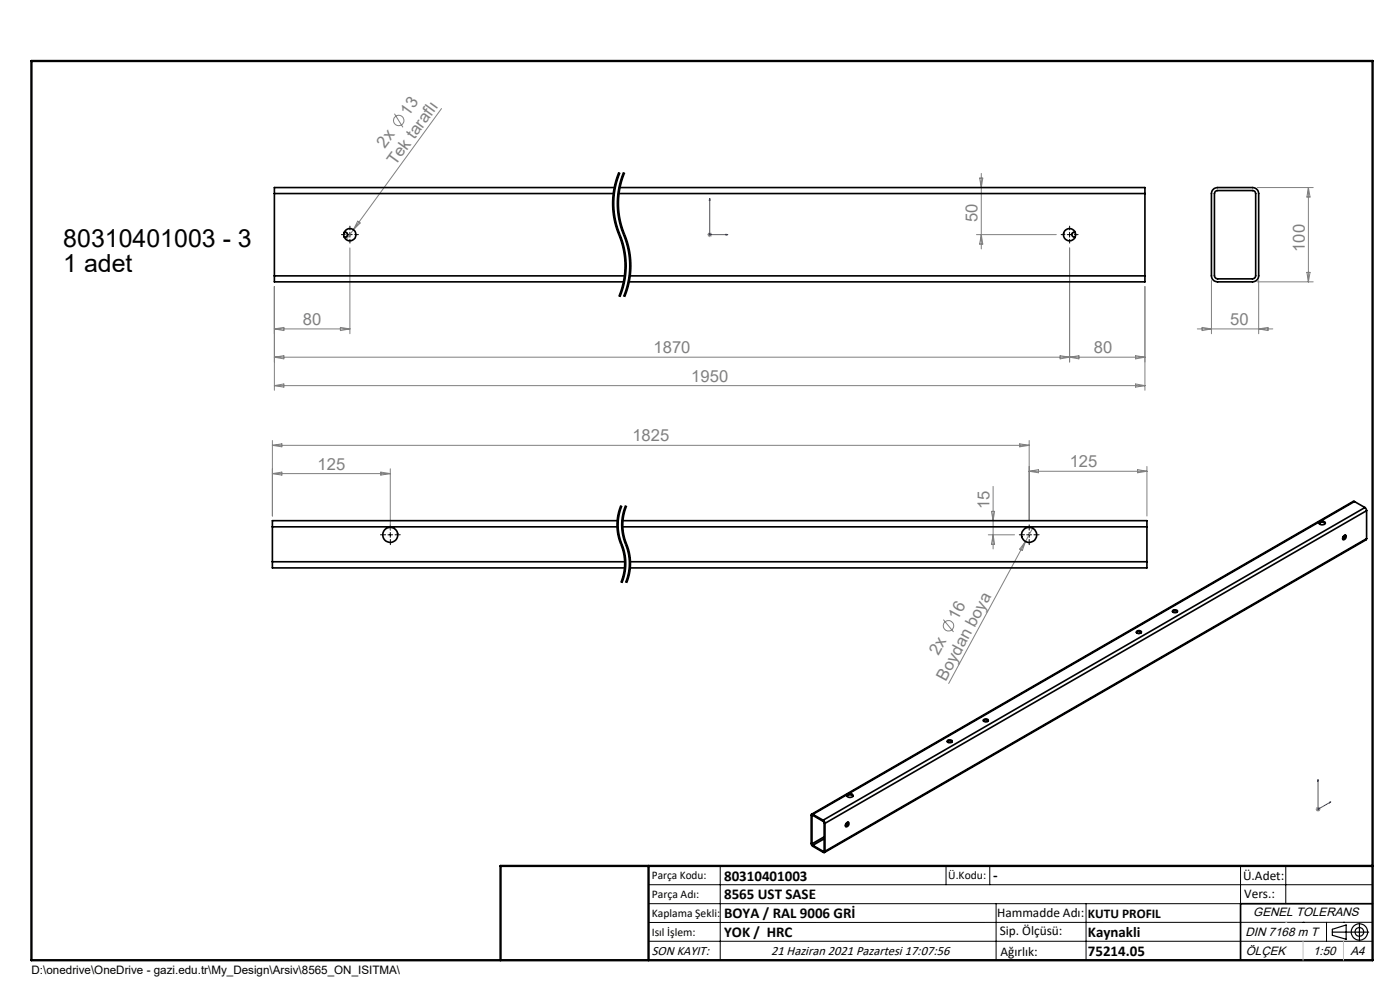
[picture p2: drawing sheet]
<svg xmlns="http://www.w3.org/2000/svg" width="297mm" height="210mm" viewBox="0 0 297 210" stroke-linecap="round" stroke-linejoin="round" font-family="sans-serif">
<g fill="none" stroke="#808080" stroke-width=".21">
<path d="M83.7 24.1l1.8 2.9M93.7 23l-20.3 27.8M207.8 37.8h.7l-.3 2zM208.2 36.8v16M266.7 39.8h11.9M277.6 39.8v20M277.6 39.8l.3 2h-.7zM74.2 52.6v18.2M75.9 46.9l.5 .4-1.4 1.4zM150.1 49.8h1M150.2 49.4l.7 .7M150.6 49.3v1"/>
<path d="M150.9 49.4l-.7 .7M207.2 49.8h16.9M208.2 49.8l.3 2h-.7zM226.9 52.6v24.2M257 59.5v11.3M266.7 59.8h11.9M267 59.5v11.3M277.2 57.8h.7l-.3 2zM58.2 75.8h184.7M58.2 60.8v22M58.2 69.8h16M58.2 69.8l2-.3v.6z"/>
<path d="M58.2 75.8l2-.3v.6zM72.2 69.5l2 .3-2 .3zM224.9 75.5l2 .3-2 .3zM226.9 75.8l2-.3v.6zM240.9 75.5l2 .3-2 .3zM242.9 60.8v22M254 69.8h16M255 69.5l2 .3-2 .3zM267 69.8l2-.3v.6zM57.8 93.4v16.1M57.8 94.5l2-.4v.7zM57.8 94.5h160.5"/>
<path d="M58.2 81.8l2-.4v.7zM58.2 81.8h184.7M82.8 99.4v13.1M216.3 94.1l2 .4-2 .3zM218.3 93.4v16.9M218.3 100h25M218.3 100l2-.4v.7zM240.9 81.4l2 .4-2 .3zM241.3 99.6l2 .4-2 .3zM243.3 98.9v10.6M57.8 100.5h25M57.8 100.5l2-.4v.7z"/>
<path d="M80.8 100.1l2 .4-2 .3zM209.7 113.4h5.5M210.3 108.5h.7l-.3 1.9zM210.7 103.2v13.2M210.7 113.4l.3 2.1h-.7zM217.6 114.9l-16.3 30.1M217.6 114.9l-.7 1.9-.6-.3zM219.1 112l-1.5 2.9M200.1 131.4l2.2 2.6M279.1 171.7h1M279.3 171.3l.7 .7M279.6 171.2v.9"/>
<path d="M280 171.3l-.7 .7"/>
<circle cx="84.6" cy="25.5" r="1.1"/>
<circle cx="201.2" cy="132.7" r="1.12"/>
</g>
<g fill="none" stroke="#000" stroke-width=".21">
<path d="M130.7 39.4l-.4 2.3v2.9M131.2 36.5a17.7 17.7 0 0 0 .4 14.4 16.9 16.9 0 0 1 .2 10.3M131.3 37.2l-.6 2.2M131.4 36.6a17.7 17.7 0 0 0 .5 14.5 17.1 17.1 0 0 1-.5 11.8M131.6 36.7l-.3 .5M131.7 39.4l-.4 2.3v2.9M132.2 36.5a17.7 17.7 0 0 0 .4 14.4 16.9 16.9 0 0 1 .2 10.3M132.3 37.2l-.6 2.2M132.4 36.6a17.8 17.8 0 0 0 .5 14.5 17.1 17.1 0 0 1-.5 11.8M132.6 36.7l-.3 .5M73.1 49.2a.6 .6 0 0 1 .7 .6 .6 .6 0 0 1-.7 .6M73.7 49.8h1"/>
<path d="M74.2 49.3v1M130.3 44.6l.1 .6M130.4 45.2l.4 2.3M130.8 47.5l.4 1.1M131.2 48.6l.3 .8M131.3 44.6l.1 .6M131.4 45.2l.4 2.3M131.5 49.4l.1 .3zM131.6 49.7l.2 .5M131.8 50.3l.5 1.6M131.8 47.5l.4 1.1M132.2 48.6l.6 1.6"/>
<path d="M132.3 52l.5 2.3M132.8 54.3v3.5M132.8 50.3l.5 1.6M132.8 57.8l-.6 3.5M133.3 52l.2 .5M133.5 52.5l.3 1.8M133.8 54.3v3.5M133.8 57.8l-.3 2.4M226.4 49.8h1M226.9 49.3v1M227.8 50.4h.3M228.1 49.2l-.7 .2-.1 .5"/>
<path d="M131.8 61.2l-.6 1.7M132.2 61.3l-.6 1.7M132.8 61.2l-.6 1.7M133.2 61.3l-.6 1.7M133.5 60.2l-.3 1.1M82.3 113.4h1M82.8 113v1M130.8 111.4v.4M130.8 111.8l.4 2.4M131.2 111.3l.1 1.9M131.2 108.5l-.4 2.8M131.2 114.2l.6 1.7"/>
<path d="M131.3 113.2l.5 1.7M131.3 109.5l-.1 1.9M131.5 107.6l-.3 .9M131.7 107.2l-.2 .4M131.8 114.9l.1 .3M131.8 115.9l.3 .9M131.8 107.3a11.2 11.2 0 0 0 .3 9 10.6 10.6 0 0 1-.3 7.3M131.8 107.8l-.5 1.7M131.8 111.4v.4M131.8 111.8l.4 2.4M131.9 115.2l.1 .2zM132 107.3l-.2 .5"/>
<path d="M132 115.4l.7 2.7 .1 2.4M132.1 116.8l.2 .9M132.2 111.3a14.6 14.6 0 0 0 1.2 5.4l.4 1.9v1.9M132.2 108.5l-.4 2.8M132.2 114.2l.9 2.6M132.3 117.7l.1 .9M132.4 118.6v2.3M132.5 107.6l-.3 .9M132.7 107.2l-.2 .4M132.8 107.3a11.2 11.2 0 0 0 .3 9 10.6 10.6 0 0 1-.3 7.3M133 107.3a10.4 10.4 0 0 0-.8 4.1M133.1 116.8l.3 1.8"/>
<path d="M133.4 118.6v2.3M217.8 113.4h1M218.3 113v1M131.8 123.1l-.1 .4M132.2 121.8l-.4 1.3M132.3 121.3l-.1 .5M132.4 120.9l-.1 .5M132.7 120.9l-.7 2.8M132.8 120.5l-.1 .4M133.2 121.8l-.5 1.7M133.4 120.9l-.2 .9M133.7 120.9l-.7 2.8"/>
<path d="M133.8 120.5l-.1 .4M137.6 187.7h153.6M137.6 191.7h153.6M137.6 199.7h153.6M152.8 183.7v20M200.7 183.7v4M210 183.7v4M211.3 191.7v12M230.4 191.7v12M263.2 183.7v20M272.8 183.7v8M276.4 195.6h.1"/>
<path d="M281.4 195.6v4.1M285 195.6h.1M291.2 195.6l-153.6 .1"/>
</g>
<path d="M131.4 36.6a17.1 17.1 0 0 0 0 13.2M132.4 36.6a17.1 17.1 0 0 0 0 13.2M131.4 49.8a17.1 17.1 0 0 1 0 13.1M132.4 49.8a17.1 17.1 0 0 1 0 13.1" fill="none" stroke="#000" stroke-width=".21" stroke-dasharray="6.3 1.3 1.3 1.3" stroke-dashoffset="1.5" stroke-linecap="butt"/>
<path d="M131.8 107.3a10.6 10.6 0 0 0 0 8.1M131.8 115.4a10.6 10.6 0 0 1 0 8.2M132.8 107.3a10.6 10.6 0 0 0 0 8.1M132.8 115.4a10.6 10.6 0 0 1 0 8.2" fill="none" stroke="#000" stroke-width=".21" stroke-dasharray="6.3 1.3 1.3 1.3" stroke-dashoffset="4.1" stroke-linecap="butt"/>
<g fill="none" stroke="#000" stroke-width=".25">
<path d="M282.6 197.7h7.8M282.6 197.1l3-.9v3l-3-.8zM288.4 195.8v3.8M106.2 203.7h185"/>
<circle cx="288.4" cy="197.7" r="1.74"/>
<circle cx="288.4" cy="197.7" r=".93"/>
</g>
<path d="M150.6 42.1v7.7h3.8M150.6 42.1v.4h-.1zM154 49.7l.4 .1-.4 .1zM279.6 165.4v6.3l2.7-1.6M279.6 165.4l.1 .3h-.2zM282 170.2l.3-.1-.3 .2z" fill="none" stroke="#00f" stroke-width=".21"/>
<g fill="none" stroke="#000" stroke-width=".21" stroke-dasharray="15.2 1.3 1.3 1.3">
<path d="M73.2 49.8h-.8M74.2 48.8v-.8M74.2 50.8v.8M75.2 49.8h.8M225.9 49.8h-.8M226.9 48.8v-.8M226.9 50.8v.8M227.9 49.8h.8M81.8 113.4h-1.1M82.8 112.4v-1.1M82.8 114.4v1.1M83.8 113.4h1.1"/>
<path d="M217.3 113.4h-1.1M218.3 112.4v-1.1M218.3 114.4v1.1M219.3 113.4h1.1"/>
</g>
<path d="M291.2 191.7h-28v12" fill="none" stroke="#000" stroke-width=".35"/>
<path d="M6.7 12.9h284.5v190.8h-284.5zM137.6 183.7v20M291.2 183.7h-185v20" fill="none" stroke="#000" stroke-width=".5"/>
<path d="M276.4 199.7v4M285 199.7v4" fill="none" stroke="#c0c0c0" stroke-width=".21"/>
<path d="M272.8 195.6h.1" fill="none" stroke="#c0c0c0" stroke-width=".25"/>
<g fill="#00f">
<path d="M154 49.7l.4 .1-.4 .1zM150.6 42.1v.4h-.1z"/>
<path d="M282 170.2l.3-.1-.3 .2zM279.6 165.4l.1 .3h-.2z"/>
</g>
<g fill="none" stroke="#000" stroke-width=".35">
<path d="M130.4 39.8h-72.2v1.3M131.4 39.8h111.5v1.3M58.2 58.5v1.3h74.2M58.2 41.1h72M58.2 58.5h74.4M58.2 41.1v17.4M73 49.3a.5 .5 0 0 1 .7 .5 .5 .5 0 0 1-.7 .4M131.2 41.1h111.7M133.6 58.5h109.3M228.1 49.3a.49 .49 0 0 0-.7 .5 .49 .49 0 0 0 .7 .4M242.9 58.5v1.3h-109.6M242.9 41.1v17.4"/>
<path d="M257.2 40.3l.4-.3 .7-.2h7.4a1.33 1.33 0 0 1 1.3 1.3v17.4a1.33 1.33 0 0 1-1.3 1.3h-7.4a1.33 1.33 0 0 1-1.3-1.3v-17.4zM257.8 40.6l.4-.2h7.5a.66 .66 0 0 1 .7 .7v17.4a.74 .74 0 0 1-.7 .7h-7.4a.74 .74 0 0 1-.7-.7v-17.4zM57.8 119.2v1.3h74.8M57.8 111.8h73.2M57.8 119.2h74.8M57.8 111.8v7.4M131 110.4h-73.2v1.4M132 111.8h111.3M132 110.4h111.3v1.4M133.6 119.2h109.7M243.3 119.2v1.3h-109.7M243.3 111.8v7.4"/>
<path d="M279.9 110.8a.65 .65 0 0 1 .7-.3 .65 .65 0 0 1 .5 .6l-.6 .2a.52 .52 0 0 1-.6-.5zM279.9 111l.5-.2 .7 .2M285 113.7a.31 .31 0 0 1 .5-.2 .31 .31 0 0 1 0 .5v.2a.35 .35 0 0 1-.5 .3 .35 .35 0 0 1-.1-.6zM285.1 114.3l-.2 .1M285.4 113.5l-.1 .6-.4 .3M285.4 113.7l-.5 .3M287.3 106.4h-.2l-114.9 66.3M287.3 106.4l-114.9 66.3M287.3 106.4l2.3 1.3M289.6 107.7l.3 .6M289.6 107.7l-115 66.3M289.9 114.3l-.1 .2-114.9 66.3"/>
<path d="M289.9 108.3l-114.9 66.4M289.9 108.3v6M289.9 114.3l-114.9 66.3M241.1 134.2l.3-.2 .7 .2M241.1 133.9l.4-.1a.36 .36 0 0 1 .5 0 .36 .36 0 0 1 0 .5l-.3 .1a.38 .38 0 0 1-.5-.1 .38 .38 0 0 1-.1-.4zM248.7 129.7l.4-.1 .7 .1M248.8 129.5l.5-.1a.34 .34 0 0 1 .5 .2 .34 .34 0 0 1-.5 .4 .38 .38 0 0 1-.4-.1 .38 .38 0 0 1-.1-.4zM201 157.1l.5-.2a.36 .36 0 0 1 .5 .4 .36 .36 0 0 1-.6 .2 .34 .34 0 0 1-.4-.4zM201 157.3l.3-.1 .7 .1M208.6 152.7l.4-.2a.39 .39 0 0 1 .7 .3 .39 .39 0 0 1-.6 .3 .37 .37 0 0 1-.5-.4zM208.6 152.9l.5-.2 .6 .2M172.3 179l.1 .3"/>
<path d="M172.3 173.1v5.9M172.4 172.7l-.3 .1v6.3l.3 .4 2.2 1.3a.23 .23 0 0 0 .3 0 .23 .23 0 0 0 .1-.2M172.4 173l-.1 .1M172.4 173l2.3 1.2 .1 .3v6M172.4 172.7l2.2 1.3M172.4 179.3l2.2 1.3M174.6 174l.4 .7M174.8 177.5l-2.5 1.5M174.8 177.9l-2.4 1.4M175 174.7v5.9M179.6 174.6a.33 .33 0 0 1 .5-.1 .33 .33 0 0 1 0 .5l-.1 .1a.35 .35 0 0 1-.5 .3 .35 .35 0 0 1-.1-.6zM179.6 175.2l-.1 .1"/>
<path d="M179.7 168.9l.4-.3 .6 .1 .3 .2M179.8 168.5a.62 .62 0 0 1 .7-.2 .62 .62 0 0 1 .4 .7l-.5 .1a.47 .47 0 0 1-.5 0 .47 .47 0 0 1-.1-.6zM179.9 174.4l-.1 .6-.4 .3M179.9 174.6l-.5 .3M174.8 180.5l-.2 .1"/>
<circle cx="74.2" cy="49.8" r="1.3"/>
<circle cx="226.9" cy="49.8" r="1.3"/>
<circle cx="82.8" cy="113.5" r="1.6"/>
<circle cx="218.3" cy="113.5" r="1.61"/>
</g>
<g font-size="5.3">
<text x="13.4" y="52.4">80310401003 - 3</text>
<text x="13.4" y="57.7">1 adet</text>
</g>
<g font-size="3.5" fill="#808080">
<text x="86.6" y="24.8" transform="rotate(-54 86.6 24.8)">13</text>
<text x="81.7" y="31.6" transform="rotate(-54 81.7 31.6)">2x</text>
<text x="83.9" y="35.3" transform="rotate(-54 83.9 35.3)">Tek taraflı</text>
<text x="207.4" y="47.1" transform="rotate(-90 207.4 47.1)">50</text>
<text x="276.8" y="53.4" transform="rotate(-90 276.8 53.4)">100</text>
<text x="64.3" y="69">80</text>
<text x="261" y="69">50</text>
<text x="138.7" y="75">1870</text>
<text x="232.1" y="75">80</text>
<text x="146.7" y="81">1950</text>
<text x="134.2" y="93.6">1825</text>
<text x="67.4" y="99.6">125</text>
<text x="226.9" y="99.1">125</text>
<text x="209.9" y="108.1" transform="rotate(-90 209.9 108.1)">15</text>
<text x="203.1" y="131.7" transform="rotate(-62 203.1 131.7)">16</text>
<text x="199.1" y="139.1" transform="rotate(-62 199.1 139.1)">2x</text>
<text x="200.6" y="144.6" transform="rotate(-62 200.6 144.6)">Boydan boya</text>
</g>
<g font-size="3.2">
<text x="153.6" y="186.8">80310401003</text>
<text x="153.6" y="190.8">8565 UST SASE</text>
<text x="210.7" y="186.6">-</text>
<text x="153.6" y="194.8">BOYA / RAL 9006 GRİ</text>
<text x="153.6" y="198.8">YOK / HRC</text>
<text x="230.8" y="198.7">Kaynakli</text>
<text x="230.8" y="202.8">75214.05</text>
</g>
<g font-size="2.8">
<text x="263.7" y="186.7">Ü.Adet:</text>
<text x="263.9" y="190.5">Vers.:</text>
<text x="211.5" y="194.5">Hammadde Adı:</text>
<text x="230.8" y="194.7">KUTU PROFIL</text>
<text x="138.3" y="202.6">SON KAYIT:</text>
<text x="163.6" y="202.6">21 Haziran 2021 Pazartesi 17:07:56</text>
<text x="212.1" y="198.4">Sip. Ölçüsü:</text>
<text x="212.2" y="202.7">Ağırlık:</text>
</g>
<g font-size="2.6">
<text x="265.9" y="194.4">GENEL TOLERANS</text>
<text x="264.2" y="198.5">DIN 7168 m T</text>
<text x="264.3" y="202.6">ÖLÇEK</text>
<text x="278.5" y="202.6">1:50</text>
<text x="286.5" y="202.6">A4</text>
</g>
<g font-size="2.5">
<text x="138.3" y="186.4">Parça Kodu:</text>
<text x="138.3" y="190.5">Parça Adı:</text>
<text x="201.2" y="186.5">Ü.Kodu:</text>
<text x="138.3" y="194.5">Kaplama Şekli:</text>
<text x="138.3" y="198.6">Isıl İşlem:</text>
<text x="6.7" y="206.7">D:\onedrive\OneDrive - gazi.edu.tr\My_Design\Arsiv\8565_ON_ISITMA\</text>
</g>
</svg>
